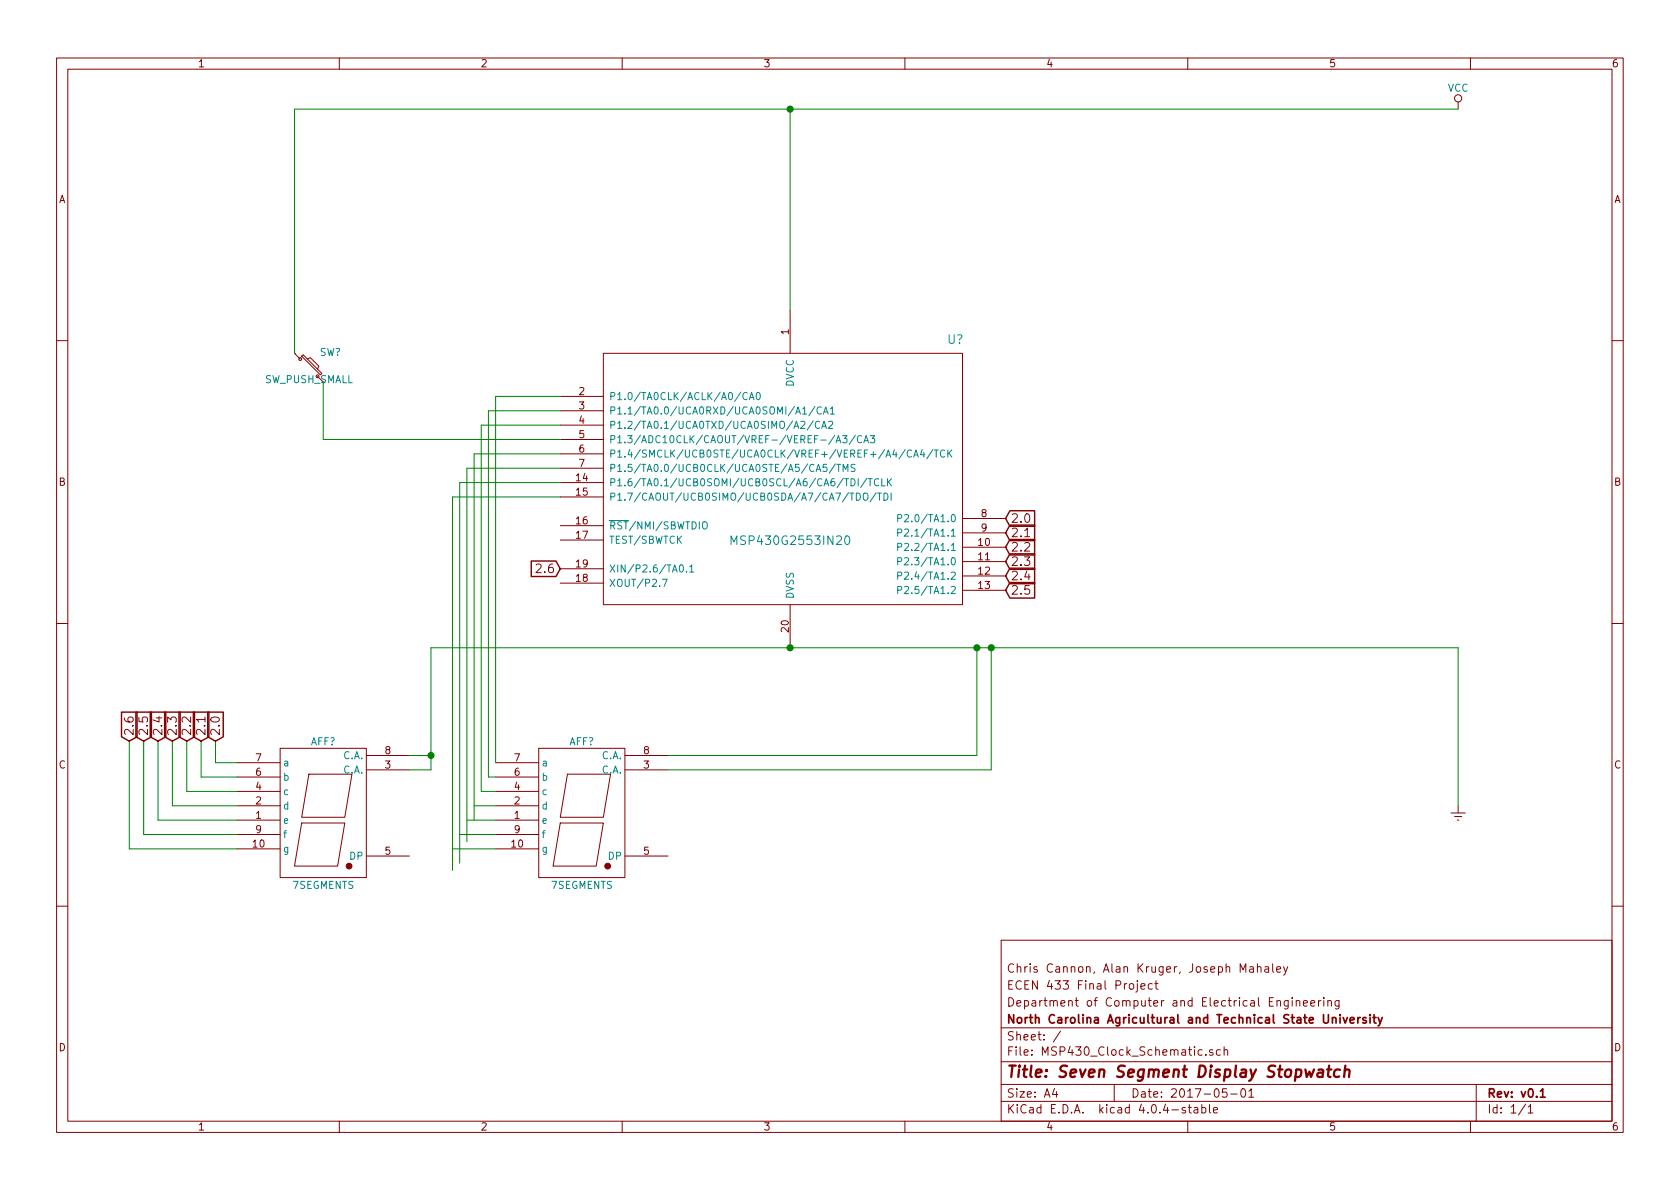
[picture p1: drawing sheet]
EESchema Schematic File Version 2
LIBS:power
LIBS:device
LIBS:transistors
LIBS:conn
LIBS:linear
LIBS:regul
LIBS:74xx
LIBS:cmos4000
LIBS:adc-dac
LIBS:memory
LIBS:xilinx
LIBS:microcontrollers
LIBS:dsp
LIBS:microchip
LIBS:analog_switches
LIBS:motorola
LIBS:texas
LIBS:intel
LIBS:audio
LIBS:interface
LIBS:digital-audio
LIBS:philips
LIBS:display
LIBS:cypress
LIBS:siliconi
LIBS:opto
LIBS:atmel
LIBS:contrib
LIBS:valves
LIBS:embedded-microcontrollers
LIBS:MSP430_Clock_Schematic-cache
EELAYER 25 0
EELAYER END
$Descr A4 11693 8268
encoding utf-8
Sheet 1 1
Title "Seven Segment Display Stopwatch"
Date "2017-05-01"
Rev "v0.1"
Comp "North Carolina Agricultural and Technical State University"
Comment1 "Department of Computer and Electrical Engineering"
Comment2 "ECEN 433 Final Project"
Comment3 "Chris Cannon, Alan Kruger, Joseph Mahaley"
Comment4 ""
$EndDescr
$Comp
L MSP430G2553IN20 U?
U 1 1
P 4200 2450
F 0 "U?" H 6650 2550 60  0000 C CNN
F 1 "MSP430G2553IN20" H 5500 1150 60  0000 C CNN
F 2 "" H 4200 2450 60  0000 C CNN
F 3 "" H 4200 2450 60  0000 C CNN
	1    4200 2450
	1    0    0    -1  
$EndComp
$Comp
L VCC #PWR?
U 1 1
P 10150 750
F 0 "#PWR?" H 10150 600 50  0001 C CNN
F 1 "VCC" H 10150 900 50  0000 C CNN
F 2 "" H 10150 750 50  0000 C CNN
F 3 "" H 10150 750 50  0000 C CNN
	1    10150 750 
	1    0    0    -1  
$EndComp
$Comp
L Earth #PWR?
U 1 1
P 10150 5600
F 0 "#PWR?" H 10150 5350 50  0001 C CNN
F 1 "Earth" H 10150 5450 50  0001 C CNN
F 2 "" H 10150 5600 50  0000 C CNN
F 3 "" H 10150 5600 50  0000 C CNN
	1    10150 5600
	1    0    0    -1  
$EndComp
Wire Wire Line
	3000 4500 10150 4500
Wire Wire Line
	10150 4500 10150 5600
Wire Wire Line
	2050 750  10150 750 
Wire Wire Line
	5500 750  5500 2150
$Comp
L 7SEGMENTS AFF?
U 1 1
P 2250 5700
F 0 "AFF?" H 2250 6250 50  0000 C CNN
F 1 "7SEGMENTS" H 2250 5250 50  0000 C CNN
F 2 "" H 2250 5700 50  0000 C CNN
F 3 "" H 2250 5700 50  0000 C CNN
	1    2250 5700
	1    0    0    -1  
$EndComp
$Comp
L 7SEGMENTS AFF?
U 1 1
P 4050 5700
F 0 "AFF?" H 4050 6250 50  0000 C CNN
F 1 "7SEGMENTS" H 4050 5250 50  0000 C CNN
F 2 "" H 4050 5700 50  0000 C CNN
F 3 "" H 4050 5700 50  0000 C CNN
	1    4050 5700
	1    0    0    -1  
$EndComp
Wire Wire Line
	4650 5250 6800 5250
Wire Wire Line
	6800 5250 6800 4500
Connection ~ 6800 4500
Wire Wire Line
	4650 5350 6900 5350
Wire Wire Line
	6900 5350 6900 4500
Connection ~ 6900 4500
Wire Wire Line
	2850 5250 3000 5250
Wire Wire Line
	3000 4500 3000 5350
Wire Wire Line
	3000 5350 2850 5350
Connection ~ 5500 4500
Connection ~ 3000 5250
Wire Wire Line
	3450 5300 3450 2750
Wire Wire Line
	3450 2750 3900 2750
Wire Wire Line
	3450 5400 3400 5400
Wire Wire Line
	3400 5400 3400 2850
Wire Wire Line
	3400 2850 3900 2850
Wire Wire Line
	3450 5500 3350 5500
Wire Wire Line
	3350 5500 3350 2950
Wire Wire Line
	3350 2950 3900 2950
Wire Wire Line
	3450 5600 3300 5600
Wire Wire Line
	3300 5700 3300 3150
Wire Wire Line
	3450 5700 3250 5700
Wire Wire Line
	3250 3250 3250 5850
Wire Wire Line
	3450 5800 3200 5800
Wire Wire Line
	3200 3350 3200 6000
Wire Wire Line
	3450 5900 3150 5900
Wire Wire Line
	3150 3450 3150 6050
Wire Wire Line
	1650 5300 1500 5300
Wire Wire Line
	1500 5300 1500 5150
Wire Wire Line
	1650 5400 1400 5400
Wire Wire Line
	1400 5400 1400 5150
Wire Wire Line
	1650 5500 1300 5500
Wire Wire Line
	1300 5500 1300 5150
Wire Wire Line
	1650 5600 1200 5600
Wire Wire Line
	1200 5600 1200 5150
Wire Wire Line
	1650 5700 1100 5700
Wire Wire Line
	1100 5700 1100 5150
Wire Wire Line
	1650 5800 1000 5800
Wire Wire Line
	1000 5800 1000 5150
Wire Wire Line
	1650 5900 900  5900
Wire Wire Line
	900  5900 900  5150
Text GLabel 1500 5150 1    60   Input ~ 0
2.0
Text GLabel 1400 5150 1    60   Input ~ 0
2.1
Text GLabel 1300 5150 1    60   Input ~ 0
2.2
Text GLabel 1200 5150 1    60   Input ~ 0
2.3
Text GLabel 1100 5150 1    60   Input ~ 0
2.4
Text GLabel 1000 5150 1    60   Input ~ 0
2.5
Text GLabel 900  5150 1    60   Input ~ 0
2.6
Text GLabel 7000 3600 2    60   Input ~ 0
2.0
Text GLabel 7000 3800 2    60   Input ~ 0
2.2
Text GLabel 7000 3900 2    60   Input ~ 0
2.3
Text GLabel 7000 4000 2    60   Input ~ 0
2.4
Text GLabel 7000 4100 2    60   Input ~ 0
2.5
Text GLabel 3900 3950 0    60   Input ~ 0
2.6
Text GLabel 7000 3700 2    60   Input ~ 0
2.1
Wire Wire Line
	3300 3150 3900 3150
Wire Wire Line
	3900 3250 3250 3250
Wire Wire Line
	3900 3350 3200 3350
Wire Wire Line
	3900 3450 3150 3450
$Comp
L SW_PUSH_SMALL SW?
U 1 1
P 2150 2550
F 0 "SW?" H 2300 2660 50  0000 C CNN
F 1 "SW_PUSH_SMALL" H 2150 2471 50  0000 C CNN
F 2 "" H 2150 2550 50  0000 C CNN
F 3 "" H 2150 2550 50  0000 C CNN
	1    2150 2550
	1    0    0    -1  
$EndComp
Wire Wire Line
	3900 3050 2250 3050
Wire Wire Line
	2250 3050 2250 2650
Wire Wire Line
	2050 2450 2050 750 
Connection ~ 5500 750 
$EndSCHEMATC
